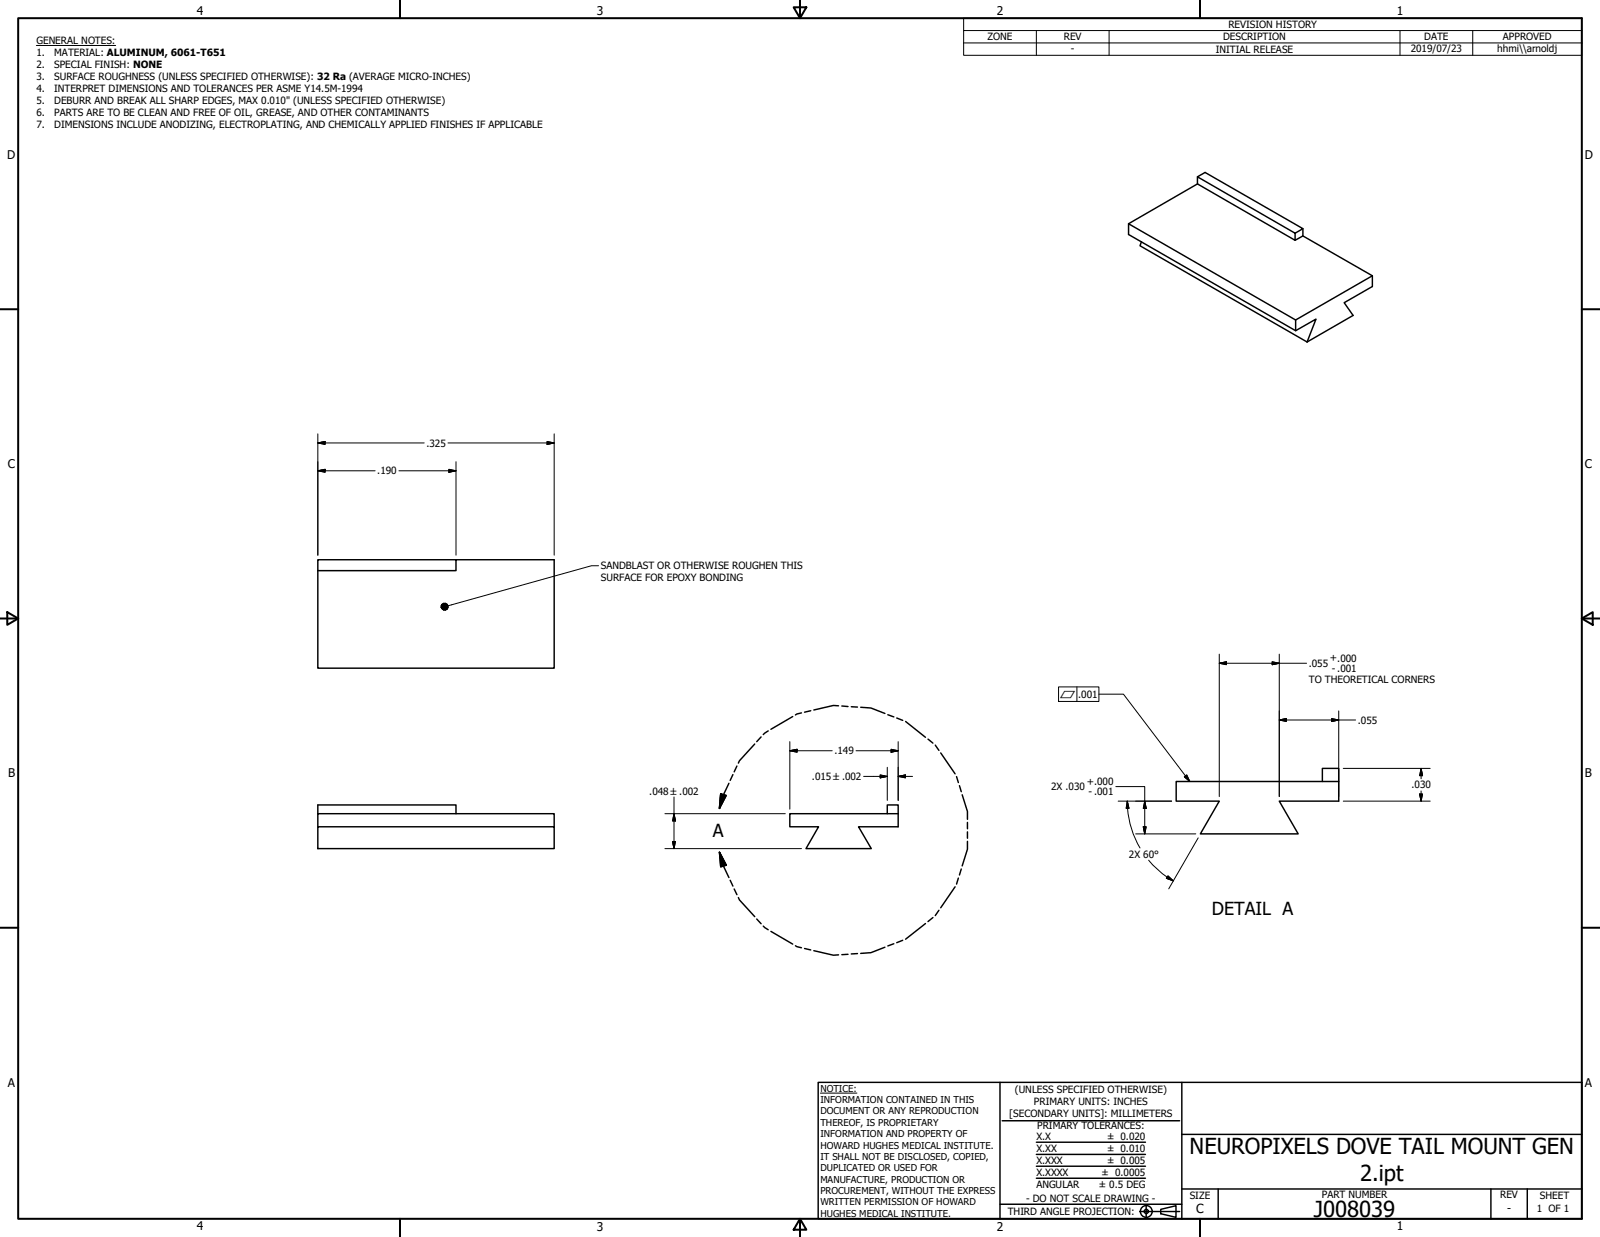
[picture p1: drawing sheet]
<svg xmlns="http://www.w3.org/2000/svg" width="559mm" height="432mm" viewBox="0 0 559 432" stroke-linecap="round" stroke-linejoin="round" font-family="sans-serif">
<!-- layer: Visible (ANSI) -->
<g fill="none" stroke="#000" stroke-width=".51">
<path d="M418.2 61.7l34.1 19.7v2.5l-34.1-19.7zM418.2 61.7l2.7-1.5 34.1 19.6-2.7 1.6M418.2 64.2l-24.1 13.9M455 79.8v2.6l-2.7 1.5M398.7 84.4l-.6 1.4 58.4 33.6M455 82.4l24.3 13.9v3.7l-9.8 5.7 3.1 4.4-16.1 9.3M479.3 96.3l-26.8 15.4M452.5 115.4v-3.7l-58.4-33.6v3.8l58.4 33.5 7.1-4-3.1 8M159.3 195.4v3.8h-48.3v-3.8h82.5v37.8h-82.5v-34M461.8 272.8v-4.6h5.8v11.5h-20.8l6.6 11.4h-34.2l6.6-11.4h-15v-6.9h56.8M111 284v-3h48.3v3M111 288.6h82.5v7.6h-82.5z"/>
<path d="M111 288.6v-4.6h82.5v4.6M309.9 284v-3h3.8v7.6h-13.9l4.5 7.6h-22.8l4.4-7.6h-10.1v-4.6h37.9"/>
</g>
<!-- layer: Detail Boundary (ANSI) -->
<g fill="none" stroke="#000" stroke-width=".51">
<path d="M263.6 259.7l-5.3 5.9-.4 .8M265.8 257.2l-1.5 1.7M268.3 255.1l-1.7 1.3M276.9 250.1l-7.7 4.5M279.9 248.9l-2.1 .7M283.1 248.1l-2.1 .5M292.9 246.4l-1.8-.1-6.9 1.5M294 246.4l2.2 .2M297.3 246.7l2.2 .1M300.6 246.9l3.6 .2 4.9 1.9M310.1 249.5l2.1 .8M313.2 250.6l2.1 .9"/>
<path d="M316.3 251.8l6.9 5.6M324.1 258l1.7 1.4M251.7 277.1l1.9 .6-2.3 4.5zM254.6 273.4l-1.9 4-1.4 4.8M256 270.4l-1 2M257.4 267.4l-1 2M326.6 260.1l1.3 1.8M328.5 262.8l5.1 7.3M334.1 271.1l.6 2.1M335.1 274.3l.6 2.1M336 277.4l1.9 5.9v2.7M251.3 297.5l2.3 4.5-1.9 .6z"/>
<path d="M251.3 297.5l1.4 4.8 1.9 4M337.9 293.7v2.7l-1.9 5.9M337.9 287.1v2.2M337.9 290.4v2.2M255 307.3l1 2M256.4 310.3l1 2M257.9 313.3l.4 .8 5.3 5.9M327.9 317.8l-1.3 1.8M333.6 309.6l-5.1 7.3M334.7 306.5l-.6 2.1M335.7 303.3l-.6 2.1M264.3 320.8l1.5 1.7"/>
<path d="M266.6 323.3l1.7 1.2M269.2 325.1l7.7 4.5M277.8 330.1l2.1 .7M281 331.1l2.1 .5M284.2 331.9l6.9 1.5 1.8-.1M296.2 333.1l-2.2 .1M299.5 332.9l-2.2 .1M309.1 330.6l-4.9 1.9-3.6 .3M312.2 329.4l-2.1 .8M315.3 328.2l-2.1 .9M323.2 322.4l-6.9 5.5M325.8 320.3l-1.7 1.4"/>
</g>
<path d="M251.7 277.1l-.4 5.1zM251.7 277.1l1.9 .6-2.3 4.5zM251.3 297.5l2.3 4.5zM251.3 297.5l2.3 4.5-1.9 .6z" fill="#000" stroke="#000" stroke-width=".51"/>
<!-- layer: Border (ANSI) -->
<g fill="none" stroke="#000" stroke-width=".7">
<path d="M6.3 6.3h546.1v419.1h-546.1zM139.7 0v6.3M277.2 2.5h4.4l-2.2 3.8zM279.4 0v6.3M419.1 0v6.3M0 107.9h6.3M552.4 107.9h6.4M0 215.9h6.3M2.5 213.7l3.8 2.2-3.8 2.2zM552.4 215.9l3.9-2.2v4.4zM552.4 215.9h6.4M0 323.8h6.3"/>
<path d="M552.4 323.8h6.4M139.7 425.4v6.4M279.4 425.4l2.2 3.9h-4.4zM279.4 425.4v6.4M419.1 425.4v6.4"/>
</g>
<!-- layer: Title (ANSI) -->
<g fill="none" stroke="#000" stroke-width=".51">
<path d="M285.8 377.8h266.6v47.6h-266.6zM349.2 377.8v47.6M412.7 377.8v47.6M350 391.2h62M361.9 398.7h38.1M412.7 396h139.7M361.9 411.3h38.1M361.9 407.1h38.1M361.9 403h38.1M412.7 415h139.7M425.4 415v10.4M520.7 415v10.4"/>
<path d="M533.4 415v10.4M349.2 420.4h63.5M398 422.9h14M400.3 420.6v4.6M405.4 422.1l5.3-1.2v4l-5.3-1.2z"/>
<circle cx="400.3" cy="422.9" r="2.06"/>
<circle cx="400.3" cy="422.9" r=".73"/>
</g>
<path d="M286.5 381.6h12.8" fill="none" stroke="#000" stroke-width=".35"/>
<!-- layer: Symbol (ANSI) -->
<g fill="none" stroke="#000" stroke-width=".35">
<path d="M12.7 15.9h27.7M336.5 10.7v-4.4h215.9v4.4M336.5 15h215.9M361.9 10.7v8.6M387.3 10.7v8.6M488.9 10.7v8.6M514.3 10.7v8.6M552.4 10.7h-215.9v4.3M552.4 10.7v8.6h-215.9v-4.3M209 197.5h-2.4l-50.1 14M369.7 239.8h14.1v5.1h-14.1zM376.1 239.8v5.1"/>
<path d="M383.8 242.3h8.6l23.1 30.5M413.6 271.1l.9-.6 1 2.3z"/>
</g>
<!-- layer: Dimension (ANSI) -->
<g fill="none" stroke="#000" stroke-width=".35">
<path d="M111 154.6l2.5-.5v1zM111 154.6h37.1M111 151.4v42.4M156.5 154.6h37M191.1 154.1l2.4 .5-2.4 .5zM193.5 151.4v42.4M111 164.3l2.5-.5v1zM111 164.3h20M139.3 164.3h20M156.8 163.8l2.5 .5-2.5 .5zM159.3 161.2v32.6M425.8 231.5l2.5-.5v1z"/>
<path d="M425.8 231.5h30.5M425.8 228.3v49.8M444.3 231l2.5 .5-2.5 .5zM446.8 228.3v49.8M275.8 258.9v23.5M313.7 258.9v20.5M446.8 251.3l2.5-.5v1zM446.8 251.3h26.7M465.1 250.8l2.5 .5-2.5 .5zM467.6 248.2v29.9M235.4 278.2v18M275.8 262.1l2.6-.5v1z"/>
<path d="M275.8 262.1h14.8M299 262.1h14.7M301.6 271h8.3M307.4 270.5l2.5 .5-2.5 .5zM309.9 267.8v11.6M311.2 261.6l2.5 .5-2.5 .5zM313.7 271l2.5-.5v1zM313.7 271h5M389.7 274.6h10.1v16.5M390.5 279.7h18.7M393.7 279.7l.6 2.4-1 .1zM393.7 279.7l.1 2.4"/>
<path d="M399.8 279.7l.5 2.5h-1zM469.1 279.7h30.4M469.1 268.2h30.4M495.8 277.2h1l-.5 2.5zM496.3 268.2l.5 2.6h-1zM496.3 268.2v3.6M496.3 276.1v3.6M232.2 284h42.1M232.2 296.2h47.7M234.9 293.8h1l-.5 2.4zM235.4 284l.5 2.6h-1zM393.8 282.2a32.2 32.2 0 0 0 4.3 13.8"/>
<path d="M396.6 291.1h21M399.3 288.6h1l-.5 2.5zM418.5 292.5l-10.3 17.8M401.1 300.3l2.7 2.8 3.9 3.1M407.7 306.1l2.1 1.4M407.9 305.8l1.9 1.7-2.4-.9z"/>
</g>
<g fill="#000" stroke="#000" stroke-width=".35">
<path d="M111 154.6l2.5-.5zM111 154.6l2.5-.5v1zM191.1 155.1l2.4-.5zM191.1 154.1l2.4 .5-2.4 .5zM111 164.3l2.5-.5zM111 164.3l2.5-.5v1zM156.8 164.8l2.5-.5zM156.8 163.8l2.5 .5-2.5 .5zM425.8 231.5l2.5-.5zM425.8 231.5l2.5-.5v1zM444.3 232l2.5-.5zM444.3 231l2.5 .5-2.5 .5z"/>
<path d="M446.8 251.3l2.5-.5zM446.8 251.3l2.5-.5v1zM465.1 251.8l2.5-.5zM465.1 250.8l2.5 .5-2.5 .5zM275.8 262.1l2.6-.5zM275.8 262.1l2.6-.5v1zM307.4 271.5l2.5-.5zM307.4 270.5l2.5 .5-2.5 .5zM311.2 262.6l2.5-.5zM311.2 261.6l2.5 .5-2.5 .5zM313.7 271l2.5-.5zM313.7 271l2.5-.5v1z"/>
<path d="M495.8 277.2l.5 2.5zM495.8 277.2h1l-.5 2.5zM496.3 268.2l.5 2.6zM496.3 268.2l.5 2.6h-1zM234.9 293.8l.5 2.4zM234.9 293.8h1l-.5 2.4zM235.4 284l.5 2.6zM235.4 284l.5 2.6h-1zM393.7 279.7l.6 2.4zM393.7 279.7l.6 2.4-1 .1zM399.3 288.6l.5 2.5zM399.3 288.6h1l-.5 2.5z"/>
<path d="M399.8 279.7l.5 2.5zM399.8 279.7l.5 2.5h-1zM407.4 306.6l2.4 .9zM407.9 305.8l1.9 1.7-2.4-.9z"/>
</g>
<!-- layer: Symbol (ANSI) -->
<g fill="#000" stroke="#000" stroke-width=".35">
<path d="M154.1 212.1l.9 .9-.6-.3zM154.1 212.1l1.5 .9h-.6zM154.1 212.1l2.1 .6-.6 .3zM154.1 212.1h2.4l-.3 .6zM154.1 212.1l2.4-.6v.6zM154.1 212.1l2-1.2 .4 .6zM155.6 210.6l.5 .3-2 1.2zM154.9 210.6h.7l-1.5 1.5zM154.4 210.9l.5-.3-.8 1.5zM154.4 210.9l-.3 1.2v-.6zM154.1 211.5v.6zM413.6 271.1l1.9 1.7z"/>
<path d="M413.6 271.1l.9-.6 1 2.3z"/>
</g>
<g font-size="7.7">
<text x="415.5" y="403">NEUROPIXELS DOVE TAIL MOUNT GEN</text>
<text x="475" y="412.2">2.ipt</text>
<text x="458.9" y="424.8">J008039</text>
</g>
<g font-size="6.3">
<text x="249" y="292.2">A</text>
<text x="423.2" y="319.3">DETAIL A</text>
</g>
<text font-size="4.4" x="417.8" y="423.5">C</text>
<g font-size="4.2">
<text x="68.7" y="5.3">4</text>
<text x="208.4" y="5.3">3</text>
<text x="348.1" y="5.3">2</text>
<text x="487.8" y="5.3">1</text>
<text x="2.5" y="55.5">D</text>
<text x="553.5" y="55.5">D</text>
<text x="2.8" y="163.4">C</text>
<text x="553.5" y="163.4">C</text>
<text x="2.9" y="271.4">B</text>
<text x="553.5" y="271.4">B</text>
<text x="2.8" y="379.3">A</text>
<text x="553.5" y="379.3">A</text>
<text x="68.7" y="429.5">4</text>
<text x="208.4" y="429.6">3</text>
<text x="348.1" y="429.6">2</text>
<text x="487.8" y="429.5">1</text>
</g>
<text font-size="3.8" x="526.4" y="423.1">-</text>
<g font-size="3.5">
<text x="429" y="9.8">REVISION HISTORY</text>
<text x="12.7" y="15.3">GENERAL NOTES:</text>
<text x="344.9" y="14.1">ZONE</text>
<text x="371.5" y="14.1">REV</text>
<text x="427.2" y="14.1">DESCRIPTION</text>
<text x="497.4" y="14.1">DATE</text>
<text x="524.9" y="14.1">APPROVED</text>
<text x="12.7" y="19.5">1.</text>
<text x="12.7" y="23.7">2.</text>
<text x="18.9" y="19.5">MATERIAL: ALUMINUM, 6061-T651</text>
<text x="18.9" y="23.7">SPECIAL FINISH: NONE</text>
<text x="374" y="18.3">-</text>
<text x="424.6" y="18.4">INITIAL RELEASE</text>
<text x="492.7" y="18.2">2019/07/23</text>
<text x="522.9" y="18.1">hhmi\\arnoldj</text>
<text x="12.7" y="27.8">3.</text>
<text x="18.9" y="27.8">SURFACE ROUGHNESS (UNLESS SPECIFIED OTHERWISE): 32 Ra (AVERAGE MICRO-INCHES)</text>
<text x="12.7" y="32">4.</text>
<text x="18.9" y="32">INTERPRET DIMENSIONS AND TOLERANCES PER ASME Y14.5M-1994</text>
<text x="12.7" y="36.2">5.</text>
<text x="12.7" y="40.4">6.</text>
<text x="18.9" y="36.2">DEBURR AND BREAK ALL SHARP EDGES, MAX 0.010&quot; (UNLESS SPECIFIED OTHERWISE)</text>
<text x="18.9" y="40.4">PARTS ARE TO BE CLEAN AND FREE OF OIL, GREASE, AND OTHER CONTAMINANTS</text>
<text x="12.7" y="44.6">7.</text>
<text x="18.9" y="44.6">DIMENSIONS INCLUDE ANODIZING, ELECTROPLATING, AND CHEMICALLY APPLIED FINISHES IF APPLICABLE</text>
<text x="148.9" y="155.9">.325</text>
<text x="131.8" y="165.6">.190</text>
<text x="209.9" y="198.8">SANDBLAST OR OTHERWISE ROUGHEN THIS</text>
<text x="209.9" y="202.9">SURFACE FOR EPOXY BONDING</text>
<text x="457.1" y="232.9">.055</text>
<text x="464.5" y="230.9">+.000</text>
<text x="457.1" y="238.6">TO THEORETICAL CORNERS</text>
<text x="465.1" y="234.4">- .001</text>
<text x="376.6" y="243.6">.001</text>
<text x="474.2" y="252.6">.055</text>
<text x="291.4" y="263.3">.149</text>
<text x="283.6" y="272.3">.015 ±.002</text>
<text x="367.1" y="275.9">2X .030</text>
<text x="379.5" y="273.9">+.000</text>
<text x="493" y="275.2">.030</text>
<text x="226.8" y="277.4">.048 ±.002</text>
<text x="380.2" y="277.5">- .001</text>
<text x="394.3" y="299.3">2X 60°</text>
<text x="354.5" y="381.6">(UNLESS SPECIFIED OTHERWISE)</text>
<text x="352.5" y="390">[SECONDARY UNITS]: MILLIMETERS</text>
<text x="361.1" y="385.8">PRIMARY UNITS: INCHES</text>
<text x="362.3" y="394.1">PRIMARY TOLERANCES:</text>
<text x="361.9" y="397.9">X.X</text>
<text x="386.7" y="398">± 0.020</text>
<text x="361.9" y="402.1">X.XX</text>
<text x="361.9" y="406.3">X.XXX</text>
<text x="386.7" y="402.1">± 0.010</text>
<text x="386.7" y="406.3">± 0.005</text>
<text x="361.9" y="410.5">X.XXXX</text>
<text x="384.7" y="410.5">± 0.0005</text>
<text x="358.4" y="419.7">- DO NOT SCALE DRAWING -</text>
<text x="361.9" y="414.6">ANGULAR</text>
<text x="383.8" y="414.7">± 0.5 DEG</text>
<text x="415.5" y="418.4">SIZE</text>
<text x="461.6" y="418.3">PART NUMBER</text>
<text x="523.9" y="418.3">REV</text>
<text x="537.8" y="418.4">SHEET</text>
<text x="352" y="424.2">THIRD ANGLE PROJECTION:</text>
<text x="536.7" y="423.2">1 OF 1</text>
</g>
<g font-size="3.3">
<text x="370.1" y="243.6">⏥</text>
<text x="286.5" y="381.1">NOTICE:</text>
<text x="286.5" y="385">INFORMATION CONTAINED IN THIS</text>
<text x="286.5" y="389">DOCUMENT OR ANY REPRODUCTION</text>
<text x="286.5" y="392.9">THEREOF, IS PROPRIETARY</text>
<text x="286.5" y="396.9">INFORMATION AND PROPERTY OF</text>
<text x="286.5" y="400.9">HOWARD HUGHES MEDICAL INSTITUTE.</text>
<text x="286.5" y="404.9">IT SHALL NOT BE DISCLOSED, COPIED,</text>
<text x="286.5" y="408.9">DUPLICATED OR USED FOR</text>
<text x="286.5" y="412.8">MANUFACTURE, PRODUCTION OR</text>
<text x="286.5" y="416.8">PROCUREMENT, WITHOUT THE EXPRESS</text>
<text x="286.5" y="420.8">WRITTEN PERMISSION OF HOWARD</text>
<text x="286.5" y="424.8">HUGHES MEDICAL INSTITUTE.</text>
</g>
</svg>
